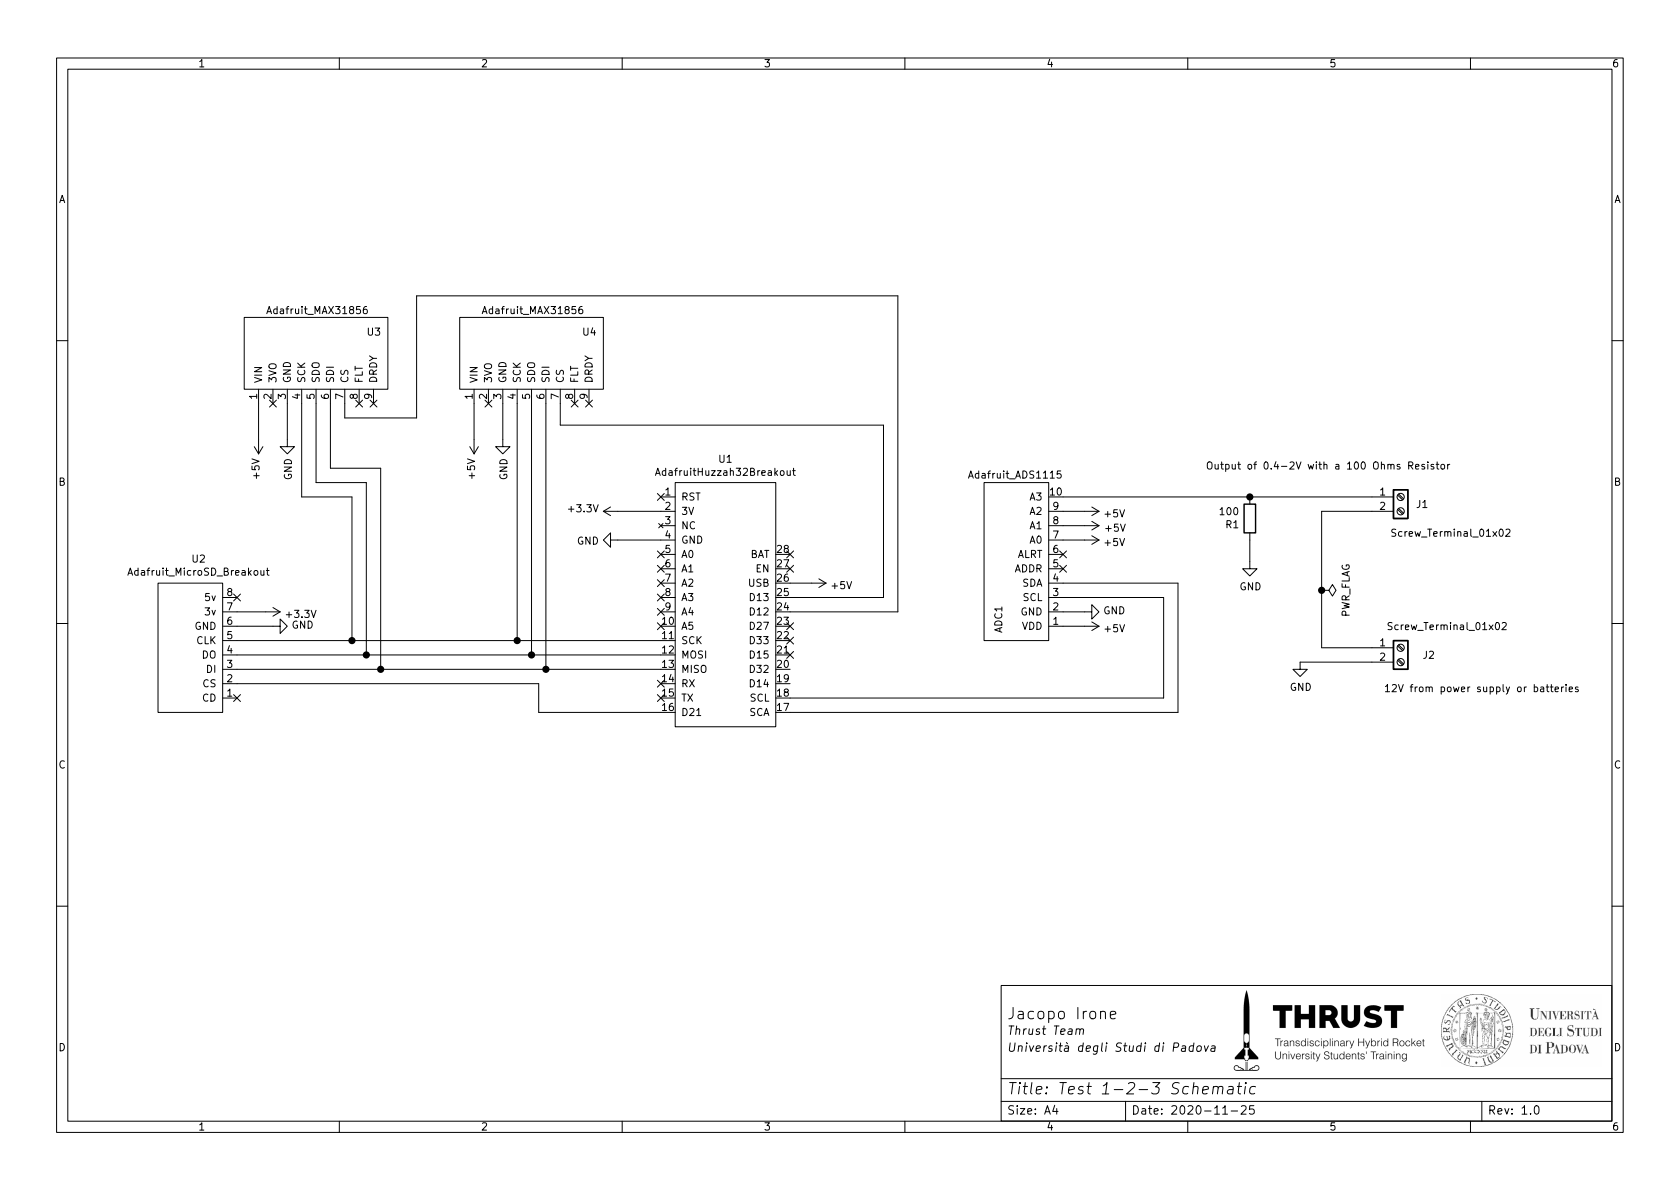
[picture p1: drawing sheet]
EESchema Schematic File Version 4
EELAYER 30 0
EELAYER END
$Descr A4 11693 8268
encoding utf-8
Sheet 2 2
Title "Test 1-2-3 Schematic"
Date "2020-11-25"
Rev "1.0"
Comp "Università degli Studi di Padova"
Comment1 "Jacopo Irone"
Comment2 "Thrust Team"
Comment3 ""
Comment4 ""
$EndDescr
$Comp
L Device:R R?
U 1 1
P 8700 3600
AR Path="/5FBE9737" Ref="R?"  Part="1" 
AR Path="/5FBE4174/5FBE9737" Ref="R1"  Part="1" 
F 0 "R1" H 8770 3646 50  0000 L CNN
F 1 "100" H 8770 3555 50  0000 L CNN
F 2 "Resistor_THT:R_Axial_DIN0204_L3.6mm_D1.6mm_P5.08mm_Horizontal" V 8630 3600 50  0001 C CNN
F 3 "~" H 8700 3600 50  0001 C CNN
	1    8700 3600
	-1   0    0    1   
$EndComp
$Comp
L Connector:Screw_Terminal_01x02 J?
U 1 1
P 9750 3450
AR Path="/5FBE973D" Ref="J?"  Part="1" 
AR Path="/5FBE4174/5FBE973D" Ref="J1"  Part="1" 
F 0 "J1" H 9900 3400 50  0000 C CNN
F 1 "Screw_Terminal_01x02" H 10100 3200 50  0000 C CNN
F 2 "TerminalBlock:TerminalBlock_bornier-2_P5.08mm" H 9750 3450 50  0001 C CNN
F 3 "~" H 9750 3450 50  0001 C CNN
	1    9750 3450
	1    0    0    -1  
$EndComp
$Comp
L power:GND #PWR?
U 1 1
P 8700 3900
AR Path="/5FBE9743" Ref="#PWR?"  Part="1" 
AR Path="/5FBE4174/5FBE9743" Ref="#PWR0128"  Part="1" 
F 0 "#PWR0128" H 8700 3650 50  0001 C CNN
F 1 "GND" H 8705 3727 50  0000 C CNN
F 2 "" H 8700 3900 50  0001 C CNN
F 3 "" H 8700 3900 50  0001 C CNN
	1    8700 3900
	1    0    0    -1  
$EndComp
Wire Wire Line
	8700 3750 8700 3900
Wire Wire Line
	9550 3450 8700 3450
Text Notes 10100 3350 2    50   ~ 0
Output of 0.4-2V with a 100 Ohms Resistor\n\n
NoConn ~ 3400 2800
NoConn ~ 1900 2800
NoConn ~ 2600 2800
NoConn ~ 2500 2800
NoConn ~ 4100 2800
NoConn ~ 4000 2800
Wire Wire Line
	3500 3050 3500 2800
Wire Wire Line
	3300 3050 3300 2800
$Comp
L power:GND #PWR?
U 1 1
P 3500 3050
AR Path="/5FBEB50C" Ref="#PWR?"  Part="1" 
AR Path="/5FBE4174/5FBEB50C" Ref="#PWR0135"  Part="1" 
F 0 "#PWR0135" H 3500 2800 50  0001 C CNN
F 1 "GND" V 3505 2922 50  0000 R CNN
F 2 "" H 3500 3050 50  0001 C CNN
F 3 "" H 3500 3050 50  0001 C CNN
	1    3500 3050
	1    0    0    -1  
$EndComp
$Comp
L power:+5V #PWR?
U 1 1
P 3300 3050
AR Path="/5FBEB512" Ref="#PWR?"  Part="1" 
AR Path="/5FBE4174/5FBEB512" Ref="#PWR0136"  Part="1" 
F 0 "#PWR0136" H 3300 2900 50  0001 C CNN
F 1 "+5V" V 3315 3178 50  0000 L CNN
F 2 "" H 3300 3050 50  0001 C CNN
F 3 "" H 3300 3050 50  0001 C CNN
	1    3300 3050
	-1   0    0    1   
$EndComp
Wire Wire Line
	2000 3050 2000 2800
Wire Wire Line
	1800 3050 1800 2800
$Comp
L power:GND #PWR?
U 1 1
P 2000 3050
AR Path="/5FBEB524" Ref="#PWR?"  Part="1" 
AR Path="/5FBE4174/5FBEB524" Ref="#PWR0137"  Part="1" 
F 0 "#PWR0137" H 2000 2800 50  0001 C CNN
F 1 "GND" V 2005 2922 50  0000 R CNN
F 2 "" H 2000 3050 50  0001 C CNN
F 3 "" H 2000 3050 50  0001 C CNN
	1    2000 3050
	1    0    0    -1  
$EndComp
$Comp
L power:+5V #PWR?
U 1 1
P 1800 3050
AR Path="/5FBEB52A" Ref="#PWR?"  Part="1" 
AR Path="/5FBE4174/5FBEB52A" Ref="#PWR0138"  Part="1" 
F 0 "#PWR0138" H 1800 2900 50  0001 C CNN
F 1 "+5V" V 1815 3178 50  0000 L CNN
F 2 "" H 1800 3050 50  0001 C CNN
F 3 "" H 1800 3050 50  0001 C CNN
	1    1800 3050
	-1   0    0    1   
$EndComp
$Comp
L power:GND #PWR?
U 1 1
P 1900 4350
AR Path="/5FBED457" Ref="#PWR?"  Part="1" 
AR Path="/5FBE4174/5FBED457" Ref="#PWR0139"  Part="1" 
F 0 "#PWR0139" H 1900 4100 50  0001 C CNN
F 1 "GND" V 1905 4222 50  0000 R CNN
F 2 "" H 1900 4350 50  0001 C CNN
F 3 "" H 1900 4350 50  0001 C CNN
	1    1900 4350
	0    -1   -1   0   
$EndComp
Wire Wire Line
	1650 4350 1900 4350
$Comp
L power:+3.3V #PWR?
U 1 1
P 1850 4250
AR Path="/5FBED45E" Ref="#PWR?"  Part="1" 
AR Path="/5FBE4174/5FBED45E" Ref="#PWR0140"  Part="1" 
F 0 "#PWR0140" H 1850 4100 50  0001 C CNN
F 1 "+3.3V" V 1865 4378 50  0000 L CNN
F 2 "" H 1850 4250 50  0001 C CNN
F 3 "" H 1850 4250 50  0001 C CNN
	1    1850 4250
	0    1    1    0   
$EndComp
Wire Wire Line
	1650 4250 1850 4250
NoConn ~ 1650 4150
NoConn ~ 1650 4850
NoConn ~ 4600 4750
NoConn ~ 4600 4850
NoConn ~ 5500 3850
NoConn ~ 5500 3950
$Comp
L power:GND #PWR?
U 1 1
P 4300 3750
AR Path="/5FBEEADD" Ref="#PWR?"  Part="1" 
AR Path="/5FBE4174/5FBEEADD" Ref="#PWR0141"  Part="1" 
F 0 "#PWR0141" H 4300 3500 50  0001 C CNN
F 1 "GND" V 4305 3622 50  0000 R CNN
F 2 "" H 4300 3750 50  0001 C CNN
F 3 "" H 4300 3750 50  0001 C CNN
	1    4300 3750
	0    1    1    0   
$EndComp
$Comp
L power:+5V #PWR?
U 1 1
P 5650 4050
AR Path="/5FBEEAE3" Ref="#PWR?"  Part="1" 
AR Path="/5FBE4174/5FBEEAE3" Ref="#PWR0142"  Part="1" 
F 0 "#PWR0142" H 5650 3900 50  0001 C CNN
F 1 "+5V" V 5665 4178 50  0000 L CNN
F 2 "" H 5650 4050 50  0001 C CNN
F 3 "" H 5650 4050 50  0001 C CNN
	1    5650 4050
	0    1    1    0   
$EndComp
Wire Wire Line
	5500 4050 5650 4050
Wire Wire Line
	4600 3750 4300 3750
NoConn ~ 4600 3450
NoConn ~ 4600 3850
NoConn ~ 4600 3950
NoConn ~ 4600 4050
NoConn ~ 4600 4150
NoConn ~ 4600 4250
NoConn ~ 4600 4350
$Comp
L power:+3.3V #PWR?
U 1 1
P 4300 3550
AR Path="/5FBEEAF9" Ref="#PWR?"  Part="1" 
AR Path="/5FBE4174/5FBEEAF9" Ref="#PWR0143"  Part="1" 
F 0 "#PWR0143" H 4300 3400 50  0001 C CNN
F 1 "+3.3V" V 4315 3678 50  0000 L CNN
F 2 "" H 4300 3550 50  0001 C CNN
F 3 "" H 4300 3550 50  0001 C CNN
	1    4300 3550
	0    -1   -1   0   
$EndComp
Wire Wire Line
	4300 3550 4600 3550
$Comp
L Test_Stand_Symbol_Library:Adafruit_ADS1115 ADC?
U 1 1
P 7400 3700
AR Path="/5FBEFF22" Ref="ADC?"  Part="1" 
AR Path="/5FBE4174/5FBEFF22" Ref="ADC1"  Part="1" 
F 0 "ADC1" H 6700 4150 50  0000 L CNN
F 1 "Adafruit_ADS1115" V 7800 3700 50  0000 L CNN
F 2 "Test Bench PCB Breakout:Adafruit_ADS1115" H 7400 3700 50  0001 C CNN
F 3 "" H 7400 3700 50  0001 C CNN
	1    7400 3700
	0    -1   -1   0   
$EndComp
$Comp
L power:+5V #PWR?
U 1 1
P 7550 4350
AR Path="/5FBEFF28" Ref="#PWR?"  Part="1" 
AR Path="/5FBE4174/5FBEFF28" Ref="#PWR0144"  Part="1" 
F 0 "#PWR0144" H 7550 4200 50  0001 C CNN
F 1 "+5V" V 7565 4478 50  0000 L CNN
F 2 "" H 7550 4350 50  0001 C CNN
F 3 "" H 7550 4350 50  0001 C CNN
	1    7550 4350
	0    1    1    0   
$EndComp
Wire Wire Line
	7400 4350 7550 4350
$Comp
L power:GND #PWR?
U 1 1
P 7550 4250
AR Path="/5FBEFF2F" Ref="#PWR?"  Part="1" 
AR Path="/5FBE4174/5FBEFF2F" Ref="#PWR0145"  Part="1" 
F 0 "#PWR0145" H 7550 4000 50  0001 C CNN
F 1 "GND" V 7555 4122 50  0000 R CNN
F 2 "" H 7550 4250 50  0001 C CNN
F 3 "" H 7550 4250 50  0001 C CNN
	1    7550 4250
	0    -1   -1   0   
$EndComp
Wire Wire Line
	7400 4250 7550 4250
NoConn ~ 7400 3850
NoConn ~ 7400 3950
NoConn ~ 5500 4350
NoConn ~ 5500 4450
NoConn ~ 5500 4550
$Comp
L power:+5V #PWR?
U 1 1
P 7550 3750
AR Path="/5FC0B12F" Ref="#PWR?"  Part="1" 
AR Path="/5FBE4174/5FC0B12F" Ref="#PWR0146"  Part="1" 
F 0 "#PWR0146" H 7550 3600 50  0001 C CNN
F 1 "+5V" V 7565 3878 50  0000 L CNN
F 2 "" H 7550 3750 50  0001 C CNN
F 3 "" H 7550 3750 50  0001 C CNN
	1    7550 3750
	0    1    1    0   
$EndComp
$Comp
L power:+5V #PWR?
U 1 1
P 7550 3650
AR Path="/5FC0B702" Ref="#PWR?"  Part="1" 
AR Path="/5FBE4174/5FC0B702" Ref="#PWR0147"  Part="1" 
F 0 "#PWR0147" H 7550 3500 50  0001 C CNN
F 1 "+5V" V 7565 3778 50  0000 L CNN
F 2 "" H 7550 3650 50  0001 C CNN
F 3 "" H 7550 3650 50  0001 C CNN
	1    7550 3650
	0    1    1    0   
$EndComp
$Comp
L power:+5V #PWR?
U 1 1
P 7550 3550
AR Path="/5FC0B8D9" Ref="#PWR?"  Part="1" 
AR Path="/5FBE4174/5FC0B8D9" Ref="#PWR0148"  Part="1" 
F 0 "#PWR0148" H 7550 3400 50  0001 C CNN
F 1 "+5V" V 7565 3678 50  0000 L CNN
F 2 "" H 7550 3550 50  0001 C CNN
F 3 "" H 7550 3550 50  0001 C CNN
	1    7550 3550
	0    1    1    0   
$EndComp
Wire Wire Line
	7400 3550 7550 3550
Wire Wire Line
	7400 3650 7550 3650
Wire Wire Line
	7400 3750 7550 3750
Wire Wire Line
	7400 4150 8100 4150
Wire Wire Line
	8100 4150 8100 4850
Wire Wire Line
	7400 4050 8200 4050
Wire Wire Line
	8200 4050 8200 4950
Wire Wire Line
	7400 3450 8700 3450
Connection ~ 8700 3450
$Comp
L Test_Stand_Symbol_Library:Adafruit_MicroSD_Breakout U?
U 1 1
P 1350 4500
AR Path="/5FBED44D" Ref="U?"  Part="1" 
AR Path="/5FBE4174/5FBED44D" Ref="U2"  Part="1" 
F 0 "U2" V 1965 4467 50  0000 C CNN
F 1 "Adafruit_MicroSD_Breakout" V 1874 4467 50  0000 C CNN
F 2 "Test Bench PCB Breakout:Adafruit_MicroSD" H 1300 3900 50  0001 C CNN
F 3 "" H 1300 3900 50  0001 C CNN
	1    1350 4500
	0    -1   -1   0   
$EndComp
Wire Wire Line
	3750 4750 3750 4950
Wire Wire Line
	3750 4950 4600 4950
$Comp
L Test_Stand_Symbol_Library:Adafruit_MAX31856 U?
U 1 1
P 3700 2450
AR Path="/5FBEB518" Ref="U?"  Part="1" 
AR Path="/5FBE4174/5FBEB518" Ref="U4"  Part="1" 
F 0 "U4" H 4050 2600 50  0000 L CNN
F 1 "Adafruit_MAX31856" H 3350 2750 50  0000 L CNN
F 2 "Test Bench PCB Breakout:Adafruit_MAX31856" H 3700 2450 50  0001 C CNN
F 3 "" H 3700 2450 50  0001 C CNN
	1    3700 2450
	1    0    0    -1  
$EndComp
$Comp
L Test_Stand_Symbol_Library:AdafruitHuzzah32Breakout U?
U 1 1
P 5050 3550
AR Path="/5FBEEB01" Ref="U?"  Part="1" 
AR Path="/5FBE4174/5FBEEB01" Ref="U1"  Part="1" 
F 0 "U1" H 5050 3915 50  0000 C CNN
F 1 "AdafruitHuzzah32Breakout" H 5050 3824 50  0000 C CNN
F 2 "Test Bench PCB Breakout:Adafruit_Huzzah32" H 4850 3650 50  0001 C CNN
F 3 "" H 4850 3650 50  0001 C CNN
	1    5050 3550
	1    0    0    -1  
$EndComp
Wire Wire Line
	1650 4750 3750 4750
Wire Wire Line
	1650 4650 2650 4650
Wire Wire Line
	1650 4550 2550 4550
Wire Wire Line
	1650 4450 2450 4450
Wire Wire Line
	2100 2800 2100 3450
Wire Wire Line
	2100 3450 2450 3450
Wire Wire Line
	2450 3450 2450 4450
Connection ~ 2450 4450
Wire Wire Line
	2450 4450 3600 4450
Wire Wire Line
	2200 2800 2200 3350
Wire Wire Line
	2200 3350 2550 3350
Wire Wire Line
	2550 3350 2550 4550
Connection ~ 2550 4550
Wire Wire Line
	2550 4550 3700 4550
Wire Wire Line
	2300 2800 2300 3250
Wire Wire Line
	2300 3250 2650 3250
Wire Wire Line
	2650 3250 2650 4650
Connection ~ 2650 4650
Wire Wire Line
	2650 4650 3800 4650
Wire Wire Line
	3600 2800 3600 4450
Connection ~ 3600 4450
Wire Wire Line
	3600 4450 4600 4450
Wire Wire Line
	3700 2800 3700 4550
Connection ~ 3700 4550
Wire Wire Line
	3700 4550 4600 4550
Wire Wire Line
	3800 2800 3800 4650
Connection ~ 3800 4650
Wire Wire Line
	3800 4650 4600 4650
Wire Wire Line
	3900 2800 3900 2950
Wire Wire Line
	3900 2950 6150 2950
Wire Wire Line
	5500 4150 6150 4150
Wire Wire Line
	6150 4150 6150 2950
Wire Wire Line
	5500 4250 6250 4250
Wire Wire Line
	6250 4250 6250 2050
Wire Wire Line
	6250 2050 2900 2050
Wire Wire Line
	2900 2050 2900 2900
Wire Wire Line
	2900 2900 2400 2900
Wire Wire Line
	2400 2900 2400 2800
Wire Wire Line
	5500 4850 8100 4850
Wire Wire Line
	5500 4950 8200 4950
Text Notes 11000 4900 2    50   ~ 0
12V from power supply or batteries\n\n
$Comp
L Connector:Screw_Terminal_01x02 J?
U 1 1
P 9750 4500
AR Path="/5FBEC467" Ref="J?"  Part="1" 
AR Path="/5FBE4174/5FBEC467" Ref="J2"  Part="1" 
F 0 "J2" H 9900 4450 50  0000 L CNN
F 1 "Screw_Terminal_01x02" H 9650 4650 50  0000 L CNN
F 2 "TerminalBlock:TerminalBlock_bornier-2_P5.08mm" H 9750 4500 50  0001 C CNN
F 3 "~" H 9750 4500 50  0001 C CNN
	1    9750 4500
	1    0    0    -1  
$EndComp
Wire Wire Line
	9050 4600 9550 4600
Wire Wire Line
	9550 3550 9200 3550
Wire Wire Line
	9200 3550 9200 4100
Wire Wire Line
	9200 4500 9550 4500
$Comp
L power:PWR_FLAG #FLG?
U 1 1
P 9200 4100
AR Path="/5FC6FD05" Ref="#FLG?"  Part="1" 
AR Path="/5FBE4174/5FC6FD05" Ref="#FLG0102"  Part="1" 
F 0 "#FLG0102" H 9200 4175 50  0001 C CNN
F 1 "PWR_FLAG" H 9200 4273 50  0000 C CNN
F 2 "" H 9200 4100 50  0001 C CNN
F 3 "~" H 9200 4100 50  0001 C CNN
	1    9200 4100
	0    1    1    0   
$EndComp
Connection ~ 9200 4100
Wire Wire Line
	9200 4100 9200 4500
$Comp
L power:GND #PWR?
U 1 1
P 9050 4600
AR Path="/5FC701C4" Ref="#PWR?"  Part="1" 
AR Path="/5FBE4174/5FC701C4" Ref="#PWR0149"  Part="1" 
F 0 "#PWR0149" H 9050 4350 50  0001 C CNN
F 1 "GND" H 9055 4427 50  0000 C CNN
F 2 "" H 9050 4600 50  0001 C CNN
F 3 "" H 9050 4600 50  0001 C CNN
	1    9050 4600
	1    0    0    -1  
$EndComp
$Comp
L Test_Stand_Symbol_Library:Adafruit_MAX31856 U?
U 1 1
P 2200 2450
AR Path="/5FBEB530" Ref="U?"  Part="1" 
AR Path="/5FBE4174/5FBEB530" Ref="U3"  Part="1" 
F 0 "U3" H 2550 2600 50  0000 L CNN
F 1 "Adafruit_MAX31856" H 1850 2750 50  0000 L CNN
F 2 "Test Bench PCB Breakout:Adafruit_MAX31856" H 2200 2450 50  0001 C CNN
F 3 "" H 2200 2450 50  0001 C CNN
	1    2200 2450
	1    0    0    -1  
$EndComp
$EndSCHEMATC
